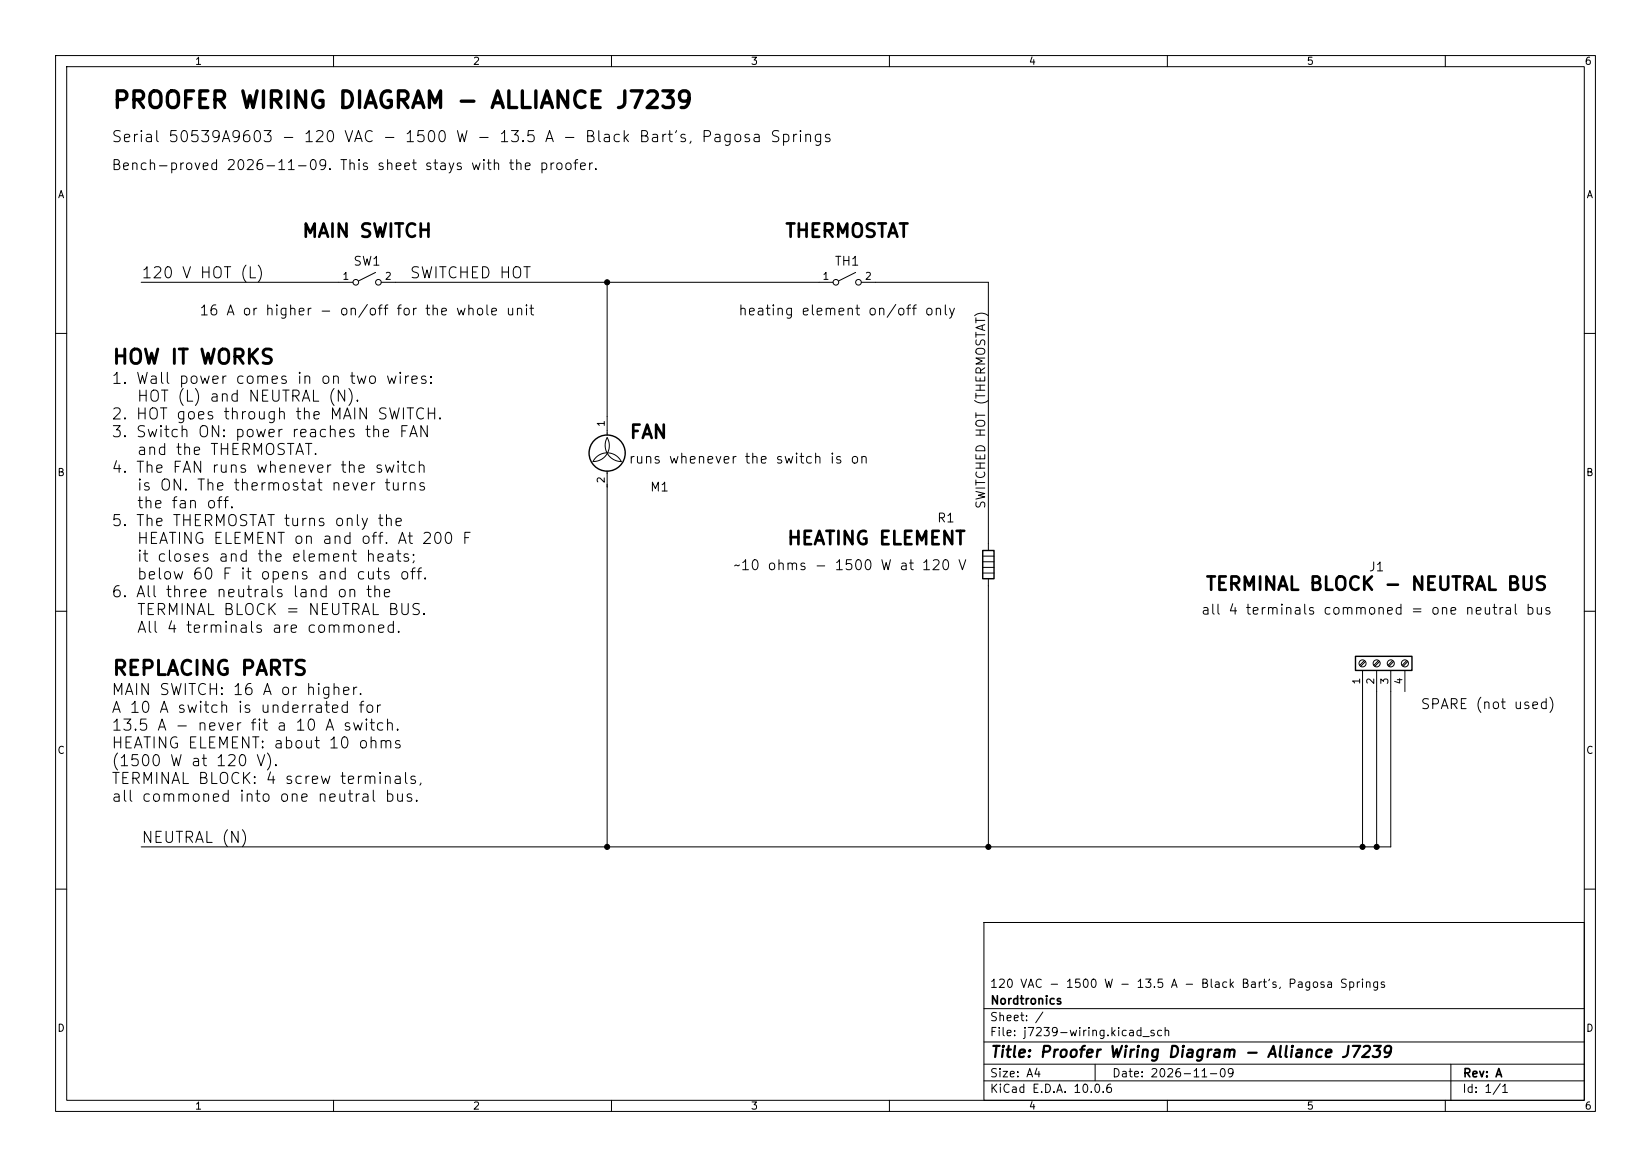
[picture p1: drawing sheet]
(kicad_sch
 (version 20260101)
 (generator "eeschema")
 (generator_version "10.0")
 (paper "A4")
 (title_block
  (title "Proofer Wiring Diagram - Alliance J7239")
  (date "2026-11-09")
  (rev "A")
  (company "Nordtronics")
  (comment 1 "120 VAC - 1500 W - 13.5 A - Black Bart's, Pagosa Springs"))
 (lib_symbols
  (symbol "Switch:SW_SPST"
   (pin_names
    (offset 0) (hide yes)) (exclude_from_sim no) (in_bom yes) (on_board yes)
   (property "Reference" "SW" (at 0 3.175 0) (effects (font (size 1.27 1.27))))
   (property "Value" "SW_SPST" (at 0 -2.54 0) (effects (font (size 1.27 1.27))))
   (property "Footprint" "" (at 0 0 0) (effects (font (size 1.27 1.27)) (hide yes)))
   (property "Datasheet" "~" (at 0 0 0) (effects (font (size 1.27 1.27)) (hide yes)))
   (property "Description" "Single Pole Single Throw (SPST) switch" (at 0 0 0) (effects (font (size 1.27 1.27)) (hide yes)))
   (symbol "SW_SPST_0_0"
    (circle (center -2.032 0) (radius 0.508) (stroke (width 0) (type default)) (fill (type none)))
    (polyline (pts (xy -1.524 0.254) (xy 1.524 1.778)) (stroke (width 0) (type default)) (fill (type none)))
    (circle (center 2.032 0) (radius 0.508) (stroke (width 0) (type default)) (fill (type none))))
   (symbol "SW_SPST_1_1"
    (pin passive line (at -5.08 0 0) (length 2.54) (name "A" (effects (font (size 1.27 1.27)))) (number "1" (effects (font (size 1.27 1.27)))))
    (pin passive line (at 5.08 0 180) (length 2.54) (name "B" (effects (font (size 1.27 1.27)))) (number "2" (effects (font (size 1.27 1.27))))))
   (embedded_fonts no))
  (symbol "Motor:Fan"
   (pin_names
    (offset 0) (hide yes)) (exclude_from_sim no) (in_bom yes) (on_board yes)
   (property "Reference" "M" (at 2.54 5.08 0) (effects (font (size 1.27 1.27)) (justify left)))
   (property "Value" "Fan" (at 2.54 -2.54 0) (effects (font (size 1.27 1.27)) (justify left top)))
   (property "Footprint" "" (at 0 0.254 0) (effects (font (size 1.27 1.27)) (hide yes)))
   (property "Datasheet" "~" (at 0 0.254 0) (effects (font (size 1.27 1.27)) (hide yes)))
   (property "Description" "Fan" (at 0 0 0) (effects (font (size 1.27 1.27)) (hide yes)))
   (symbol "Fan_0_1"
    (arc (start 0 3.81) (mid -0.0015 0.9048) (end -2.54 -0.508) (stroke (width 0) (type default)) (fill (type none)))
    (polyline (pts (xy 0 4.572) (xy 0 5.08)) (stroke (width 0) (type default)) (fill (type none)))
    (polyline (pts (xy 0 4.2672) (xy 0 4.6228)) (stroke (width 0) (type default)) (fill (type none)))
    (circle (center 0 1.016) (radius 3.2512) (stroke (width 0.254) (type default)) (fill (type none)))
    (arc (start -2.54 -0.508) (mid 0 1.0618) (end 2.54 -0.508) (stroke (width 0) (type default)) (fill (type none)))
    (polyline (pts (xy 0 -2.2352) (xy 0 -2.6416)) (stroke (width 0) (type default)) (fill (type none)))
    (polyline (pts (xy 0 -5.08) (xy 0 -4.572)) (stroke (width 0) (type default)) (fill (type none)))
    (arc (start 2.54 -0.508) (mid 0.047 0.9315) (end 0 3.81) (stroke (width 0) (type default)) (fill (type none))))
   (symbol "Fan_1_1"
    (pin passive line (at 0 7.62 270) (length 2.54) (name "+" (effects (font (size 1.27 1.27)))) (number "1" (effects (font (size 1.27 1.27)))))
    (pin passive line (at 0 -5.08 90) (length 2.54) (name "-" (effects (font (size 1.27 1.27)))) (number "2" (effects (font (size 1.27 1.27))))))
   (embedded_fonts no))
  (symbol "Device:Heater"
   (pin_numbers (hide yes))
   (pin_names
    (offset 0) (hide yes)) (exclude_from_sim no) (in_bom yes) (on_board yes)
   (property "Reference" "R" (at 2.032 0 90) (effects (font (size 1.27 1.27))))
   (property "Value" "Heater" (at -2.032 0 90) (effects (font (size 1.27 1.27))))
   (property "Footprint" "" (at -1.778 0 90) (effects (font (size 1.27 1.27)) (hide yes)))
   (property "Datasheet" "~" (at 0 0 0) (effects (font (size 1.27 1.27)) (hide yes)))
   (property "Description" "Resistive heater" (at 0 0 0) (effects (font (size 1.27 1.27)) (hide yes)))
   (symbol "Heater_0_1"
    (polyline (pts (xy -1.016 1.524) (xy 1.016 1.524)) (stroke (width 0) (type default)) (fill (type none)))
    (rectangle (start -1.016 -2.54) (end 1.016 2.54) (stroke (width 0.254) (type default)) (fill (type none)))
    (polyline (pts (xy 1.016 0.508) (xy -1.016 0.508)) (stroke (width 0) (type default)) (fill (type none)))
    (polyline (pts (xy 1.016 -0.508) (xy -1.016 -0.508)) (stroke (width 0) (type default)) (fill (type none)))
    (polyline (pts (xy 1.016 -1.524) (xy -1.016 -1.524)) (stroke (width 0) (type default)) (fill (type none))))
   (symbol "Heater_1_1"
    (pin passive line (at 0 3.81 270) (length 1.27) (name "~" (effects (font (size 1.27 1.27)))) (number "1" (effects (font (size 1.27 1.27)))))
    (pin passive line (at 0 -3.81 90) (length 1.27) (name "~" (effects (font (size 1.27 1.27)))) (number "2" (effects (font (size 1.27 1.27))))))
   (embedded_fonts no))
  (symbol "Connector:Screw_Terminal_01x04"
   (pin_names
    (offset 1.016) (hide yes)) (exclude_from_sim no) (in_bom yes) (on_board yes)
   (property "Reference" "J" (at 0 5.08 0) (effects (font (size 1.27 1.27))))
   (property "Value" "Screw_Terminal_01x04" (at 0 -7.62 0) (effects (font (size 1.27 1.27))))
   (property "Footprint" "" (at 0 0 0) (effects (font (size 1.27 1.27)) (hide yes)))
   (property "Datasheet" "~" (at 0 0 0) (effects (font (size 1.27 1.27)) (hide yes)))
   (property "Description" "Generic screw terminal, single row, 01x04, script generated (kicad-library-utils/schlib/autogen/connector/)" (at 0 0 0) (effects (font (size 1.27 1.27)) (hide yes)))
   (symbol "Screw_Terminal_01x04_1_1"
    (rectangle (start -1.27 3.81) (end 1.27 -6.35) (stroke (width 0.254) (type default)) (fill (type background)))
    (polyline (pts (xy -0.5334 2.8702) (xy 0.3302 2.032)) (stroke (width 0.1524) (type default)) (fill (type none)))
    (polyline (pts (xy -0.5334 0.3302) (xy 0.3302 -0.508)) (stroke (width 0.1524) (type default)) (fill (type none)))
    (polyline (pts (xy -0.5334 -2.2098) (xy 0.3302 -3.048)) (stroke (width 0.1524) (type default)) (fill (type none)))
    (polyline (pts (xy -0.5334 -4.7498) (xy 0.3302 -5.588)) (stroke (width 0.1524) (type default)) (fill (type none)))
    (polyline (pts (xy -0.3556 3.048) (xy 0.508 2.2098)) (stroke (width 0.1524) (type default)) (fill (type none)))
    (polyline (pts (xy -0.3556 0.508) (xy 0.508 -0.3302)) (stroke (width 0.1524) (type default)) (fill (type none)))
    (polyline (pts (xy -0.3556 -2.032) (xy 0.508 -2.8702)) (stroke (width 0.1524) (type default)) (fill (type none)))
    (polyline (pts (xy -0.3556 -4.572) (xy 0.508 -5.4102)) (stroke (width 0.1524) (type default)) (fill (type none)))
    (circle (center 0 2.54) (radius 0.635) (stroke (width 0.1524) (type default)) (fill (type none)))
    (circle (center 0 0) (radius 0.635) (stroke (width 0.1524) (type default)) (fill (type none)))
    (circle (center 0 -2.54) (radius 0.635) (stroke (width 0.1524) (type default)) (fill (type none)))
    (circle (center 0 -5.08) (radius 0.635) (stroke (width 0.1524) (type default)) (fill (type none)))
    (pin passive line (at -5.08 2.54 0) (length 3.81) (name "Pin_1" (effects (font (size 1.27 1.27)))) (number "1" (effects (font (size 1.27 1.27)))))
    (pin passive line (at -5.08 0 0) (length 3.81) (name "Pin_2" (effects (font (size 1.27 1.27)))) (number "2" (effects (font (size 1.27 1.27)))))
    (pin passive line (at -5.08 -2.54 0) (length 3.81) (name "Pin_3" (effects (font (size 1.27 1.27)))) (number "3" (effects (font (size 1.27 1.27)))))
    (pin passive line (at -5.08 -5.08 0) (length 3.81) (name "Pin_4" (effects (font (size 1.27 1.27)))) (number "4" (effects (font (size 1.27 1.27))))))
   (embedded_fonts no)))
 (symbol
  (lib_id "Switch:SW_SPST")
  (at 66.04 50.8 0)
  (unit 1)
  (body_style 1)
  (exclude_from_sim no)
  (in_bom yes)
  (on_board yes)
  (in_pos_files yes)
  (dnp no)
  (property "Reference" "SW1" (at 66.04 46.99 0) (show_name no) (do_not_autoplace no) (effects (font (size 1.6 1.6))))
  (property "Value" "16 A MIN" (at 66.04 53.34 0) (hide yes) (show_name no) (do_not_autoplace no) (effects (font (size 1.6 1.6))))
  (property "Footprint" "" (at 66.04 50.8 0) (hide yes) (show_name no) (do_not_autoplace no) (effects (font (size 1.27 1.27))))
  (property "Datasheet" "" (at 66.04 50.8 0) (hide yes) (show_name no) (do_not_autoplace no) (effects (font (size 1.27 1.27))))
  (property "Description" "Single Pole Single Throw (SPST) switch" (at 66.04 50.8 0) (hide yes) (show_name no) (do_not_autoplace no) (effects (font (size 1.27 1.27))))
  (pin "1")
  (pin "2"))
 (symbol
  (lib_id "Motor:Fan")
  (at 109.22 82.55 0)
  (unit 1)
  (body_style 1)
  (exclude_from_sim no)
  (in_bom yes)
  (on_board yes)
  (in_pos_files yes)
  (dnp no)
  (property "Reference" "M1" (at 116.84 87.63 0) (show_name no) (do_not_autoplace no) (effects (font (size 1.6 1.6)) (justify left)))
  (property "Value" "FAN MOTOR" (at 109.22 85.09 0) (hide yes) (show_name no) (do_not_autoplace no) (effects (font (size 1.6 1.6)) (justify left top)))
  (property "Footprint" "" (at 109.22 82.804 0) (hide yes) (show_name no) (do_not_autoplace no) (effects (font (size 1.27 1.27))))
  (property "Datasheet" "" (at 109.22 82.804 0) (hide yes) (show_name no) (do_not_autoplace no) (effects (font (size 1.27 1.27))))
  (property "Description" "Fan" (at 109.22 82.55 0) (hide yes) (show_name no) (do_not_autoplace no) (effects (font (size 1.27 1.27))))
  (pin "1")
  (pin "2"))
 (symbol
  (lib_id "Switch:SW_SPST")
  (at 152.4 50.8 0)
  (unit 1)
  (body_style 1)
  (exclude_from_sim no)
  (in_bom yes)
  (on_board yes)
  (in_pos_files yes)
  (dnp no)
  (property "Reference" "TH1" (at 152.4 46.99 0) (show_name no) (do_not_autoplace no) (effects (font (size 1.6 1.6))))
  (property "Value" "THERMOSTAT" (at 152.4 53.34 0) (hide yes) (show_name no) (do_not_autoplace no) (effects (font (size 1.6 1.6))))
  (property "Footprint" "" (at 152.4 50.8 0) (hide yes) (show_name no) (do_not_autoplace no) (effects (font (size 1.27 1.27))))
  (property "Datasheet" "" (at 152.4 50.8 0) (hide yes) (show_name no) (do_not_autoplace no) (effects (font (size 1.27 1.27))))
  (property "Description" "Single Pole Single Throw (SPST) switch" (at 152.4 50.8 0) (hide yes) (show_name no) (do_not_autoplace no) (effects (font (size 1.27 1.27))))
  (pin "1")
  (pin "2"))
 (symbol
  (lib_id "Device:Heater")
  (at 177.8 101.6 0)
  (unit 1)
  (body_style 1)
  (exclude_from_sim no)
  (in_bom yes)
  (on_board yes)
  (in_pos_files yes)
  (dnp no)
  (property "Reference" "R1" (at 170.18 93.2 0) (show_name no) (do_not_autoplace no) (effects (font (size 1.6 1.6))))
  (property "Value" "~10 OHM 1500 W" (at 177.8 104.14 0) (hide yes) (show_name no) (do_not_autoplace no) (effects (font (size 1.6 1.6))))
  (property "Footprint" "" (at 176.022 101.6 90) (hide yes) (show_name no) (do_not_autoplace no) (effects (font (size 1.27 1.27))))
  (property "Datasheet" "" (at 177.8 101.6 0) (hide yes) (show_name no) (do_not_autoplace no) (effects (font (size 1.27 1.27))))
  (property "Description" "Resistive heater" (at 177.8 101.6 0) (hide yes) (show_name no) (do_not_autoplace no) (effects (font (size 1.27 1.27))))
  (pin "1")
  (pin "2"))























 (symbol
  (lib_id "Connector:Screw_Terminal_01x04")
  (at 247.65 119.38 90)
  (unit 1)
  (body_style 1)
  (exclude_from_sim no)
  (in_bom yes)
  (on_board yes)
  (in_pos_files yes)
  (dnp no)
  (property "Reference" "J1" (at 247.65 102 270) (show_name no) (do_not_autoplace no) (effects (font (size 1.6 1.6))))
  (property "Value" "NEUTRAL BUS" (at 247.65 127.0 0) (hide yes) (show_name no) (do_not_autoplace no) (effects (font (size 1.6 1.6))))
  (property "Footprint" "" (at 247.65 119.38 0) (hide yes) (show_name no) (do_not_autoplace no) (effects (font (size 1.27 1.27))))
  (property "Datasheet" "" (at 247.65 119.38 0) (hide yes) (show_name no) (do_not_autoplace no) (effects (font (size 1.27 1.27))))
  (property "Description" "Generic screw terminal, single row, 01x04, script generated (kicad-library-utils/schlib/autogen/connector/)" (at 247.65 119.38 0) (hide yes) (show_name no) (do_not_autoplace no) (effects (font (size 1.27 1.27))))
  (pin "1")
  (pin "2")
  (pin "3")
  (pin "4"))
 (label "120 V HOT (L)"
  (at 25.4 50.8 0)
  (effects (font (size 2 2)) (justify left bottom)))
 (label "SWITCHED HOT"
  (at 73.66 50.8 0)
  (effects (font (size 2 2)) (justify left bottom)))
 (label "NEUTRAL (N)"
  (at 25.4 152.4 0)
  (effects (font (size 2 2)) (justify left bottom)))
 (label "SWITCHED HOT (THERMOSTAT)"
  (at 177.8 55.88 270)
  (effects (font (size 1.6 1.6)) (justify right bottom)))
 (text "PROOFER WIRING DIAGRAM - ALLIANCE J7239"
  (exclude_from_sim no)
  (at 20 20 0)
  (effects (font (size 3 3)
    (bold yes)) (justify left bottom)))
 (text "Serial 50539A9603 - 120 VAC - 1500 W - 13.5 A - Black Bart's, Pagosa Springs"
  (exclude_from_sim no)
  (at 20 26 0)
  (effects (font (size 2 2)) (justify left bottom)))
 (text "Bench-proved 2026-11-09. This sheet stays with the proofer."
  (exclude_from_sim no)
  (at 20 31 0)
  (effects (font (size 1.8 1.8)) (justify left bottom)))
 (text "MAIN SWITCH"
  (exclude_from_sim no)
  (at 66.04 43.18 0)
  (effects (font (size 2.4 2.4)
    (bold yes)) (justify bottom)))
 (text "16 A or higher - on/off for the whole unit"
  (exclude_from_sim no)
  (at 66.04 57.15 0)
  (effects (font (size 1.8 1.8)) (justify bottom)))
 (text "FAN"
  (exclude_from_sim no)
  (at 113.03 79.375 0)
  (effects (font (size 2.4 2.4)
    (bold yes)) (justify left bottom)))
 (text "runs whenever the switch is on"
  (exclude_from_sim no)
  (at 113.03 83.82 0)
  (effects (font (size 1.8 1.8)) (justify left bottom)))
 (text "THERMOSTAT"
  (exclude_from_sim no)
  (at 152.4 43.18 0)
  (effects (font (size 2.4 2.4)
    (bold yes)) (justify bottom)))
 (text "heating element on/off only"
  (exclude_from_sim no)
  (at 152.4 57.15 0)
  (effects (font (size 1.8 1.8)) (justify bottom)))
 (text "HEATING ELEMENT"
  (exclude_from_sim no)
  (at 174 98.5 0)
  (effects (font (size 2.4 2.4)
    (bold yes)) (justify right bottom)))
 (text "~10 ohms - 1500 W at 120 V"
  (exclude_from_sim no)
  (at 174 103 0)
  (effects (font (size 1.8 1.8)) (justify right bottom)))
 (text "TERMINAL BLOCK - NEUTRAL BUS"
  (exclude_from_sim no)
  (at 247.65 106.7 0)
  (effects (font (size 2.4 2.4)
    (bold yes)) (justify bottom)))
 (text "all 4 terminals commoned = one neutral bus"
  (exclude_from_sim no)
  (at 247.65 111 0)
  (effects (font (size 1.8 1.8)) (justify bottom)))
 (text "SPARE (not used)"
  (exclude_from_sim no)
  (at 255.5 128 0)
  (effects (font (size 1.8 1.8)) (justify left bottom)))
 (text "HOW IT WORKS"
  (exclude_from_sim no)
  (at 20 66 0)
  (effects (font (size 2.6 2.6)
    (bold yes)) (justify left bottom)))
  (text "1. Wall power comes in on two wires:"
  (exclude_from_sim no)
  (at 20 69.5 0)
  (effects (font (size 2.0 2.0)) (justify left bottom)))
 (text "   HOT (L) and NEUTRAL (N)."
  (exclude_from_sim no)
  (at 20 72.7 0)
  (effects (font (size 2.0 2.0)) (justify left bottom)))
 (text "2. HOT goes through the MAIN SWITCH."
  (exclude_from_sim no)
  (at 20 75.9 0)
  (effects (font (size 2.0 2.0)) (justify left bottom)))
 (text "3. Switch ON: power reaches the FAN"
  (exclude_from_sim no)
  (at 20 79.1 0)
  (effects (font (size 2.0 2.0)) (justify left bottom)))
 (text "   and the THERMOSTAT."
  (exclude_from_sim no)
  (at 20 82.3 0)
  (effects (font (size 2.0 2.0)) (justify left bottom)))
 (text "4. The FAN runs whenever the switch"
  (exclude_from_sim no)
  (at 20 85.5 0)
  (effects (font (size 2.0 2.0)) (justify left bottom)))
 (text "   is ON. The thermostat never turns"
  (exclude_from_sim no)
  (at 20 88.7 0)
  (effects (font (size 2.0 2.0)) (justify left bottom)))
 (text "   the fan off."
  (exclude_from_sim no)
  (at 20 91.9 0)
  (effects (font (size 2.0 2.0)) (justify left bottom)))
 (text "5. The THERMOSTAT turns only the"
  (exclude_from_sim no)
  (at 20 95.1 0)
  (effects (font (size 2.0 2.0)) (justify left bottom)))
 (text "   HEATING ELEMENT on and off. At 200 F"
  (exclude_from_sim no)
  (at 20 98.3 0)
  (effects (font (size 2.0 2.0)) (justify left bottom)))
 (text "   it closes and the element heats;"
  (exclude_from_sim no)
  (at 20 101.5 0)
  (effects (font (size 2.0 2.0)) (justify left bottom)))
 (text "   below 60 F it opens and cuts off."
  (exclude_from_sim no)
  (at 20 104.7 0)
  (effects (font (size 2.0 2.0)) (justify left bottom)))
 (text "6. All three neutrals land on the"
  (exclude_from_sim no)
  (at 20 107.9 0)
  (effects (font (size 2.0 2.0)) (justify left bottom)))
 (text "   TERMINAL BLOCK = NEUTRAL BUS."
  (exclude_from_sim no)
  (at 20 111.1 0)
  (effects (font (size 2.0 2.0)) (justify left bottom)))
 (text "   All 4 terminals are commoned."
  (exclude_from_sim no)
  (at 20 114.3 0)
  (effects (font (size 2.0 2.0)) (justify left bottom)))
 (text "REPLACING PARTS"
  (exclude_from_sim no)
  (at 20 122 0)
  (effects (font (size 2.6 2.6)
    (bold yes)) (justify left bottom)))
  (text "MAIN SWITCH: 16 A or higher."
  (exclude_from_sim no)
  (at 20 125.5 0)
  (effects (font (size 2.0 2.0)) (justify left bottom)))
 (text "A 10 A switch is underrated for"
  (exclude_from_sim no)
  (at 20 128.7 0)
  (effects (font (size 2.0 2.0)) (justify left bottom)))
 (text "13.5 A - never fit a 10 A switch."
  (exclude_from_sim no)
  (at 20 131.9 0)
  (effects (font (size 2.0 2.0)) (justify left bottom)))
 (text "HEATING ELEMENT: about 10 ohms"
  (exclude_from_sim no)
  (at 20 135.1 0)
  (effects (font (size 2.0 2.0)) (justify left bottom)))
 (text "(1500 W at 120 V)."
  (exclude_from_sim no)
  (at 20 138.3 0)
  (effects (font (size 2.0 2.0)) (justify left bottom)))
 (text "TERMINAL BLOCK: 4 screw terminals,"
  (exclude_from_sim no)
  (at 20 141.5 0)
  (effects (font (size 2.0 2.0)) (justify left bottom)))
 (text "all commoned into one neutral bus."
  (exclude_from_sim no)
  (at 20 144.7 0)
  (effects (font (size 2.0 2.0)) (justify left bottom)))
 (sheet_instances
  (path ""
   (page "1")))

 (wire
  (pts (xy 25.4 50.8) (xy 60.96 50.8))
  (stroke (width 0) (type default)))
 (wire
  (pts (xy 71.12 50.8) (xy 109.22 50.8))
  (stroke (width 0) (type default)))
 (wire
  (pts (xy 109.22 50.8) (xy 147.32 50.8))
  (stroke (width 0) (type default)))
 (wire
  (pts (xy 109.22 50.8) (xy 109.22 74.93))
  (stroke (width 0) (type default)))
 (wire
  (pts (xy 109.22 87.63) (xy 109.22 152.4))
  (stroke (width 0) (type default)))
 (wire
  (pts (xy 157.48 50.8) (xy 177.8 50.8))
  (stroke (width 0) (type default)))
 (wire
  (pts (xy 177.8 50.8) (xy 177.8 97.79))
  (stroke (width 0) (type default)))
 (wire
  (pts (xy 177.8 105.41) (xy 177.8 152.4))
  (stroke (width 0) (type default)))
 (wire
  (pts (xy 25.4 152.4) (xy 109.22 152.4))
  (stroke (width 0) (type default)))
 (wire
  (pts (xy 109.22 152.4) (xy 177.8 152.4))
  (stroke (width 0) (type default)))
 (wire
  (pts (xy 177.8 152.4) (xy 245.11 152.4))
  (stroke (width 0) (type default)))
 (wire
  (pts (xy 245.11 152.4) (xy 247.65 152.4))
  (stroke (width 0) (type default)))
 (wire
  (pts (xy 247.65 152.4) (xy 250.19 152.4))
  (stroke (width 0) (type default)))
 (wire
  (pts (xy 245.11 152.4) (xy 245.11 124.46))
  (stroke (width 0) (type default)))
 (wire
  (pts (xy 247.65 152.4) (xy 247.65 124.46))
  (stroke (width 0) (type default)))
 (wire
  (pts (xy 250.19 152.4) (xy 250.19 124.46))
  (stroke (width 0) (type default)))
 (junction
  (at 109.22 50.8)
  (diameter 0)
  (color 0 0 0 0))
 (junction
  (at 109.22 152.4)
  (diameter 0)
  (color 0 0 0 0))
 (junction
  (at 177.8 152.4)
  (diameter 0)
  (color 0 0 0 0))
 (junction
  (at 245.11 152.4)
  (diameter 0)
  (color 0 0 0 0))
 (junction
  (at 247.65 152.4)
  (diameter 0)
  (color 0 0 0 0)))
